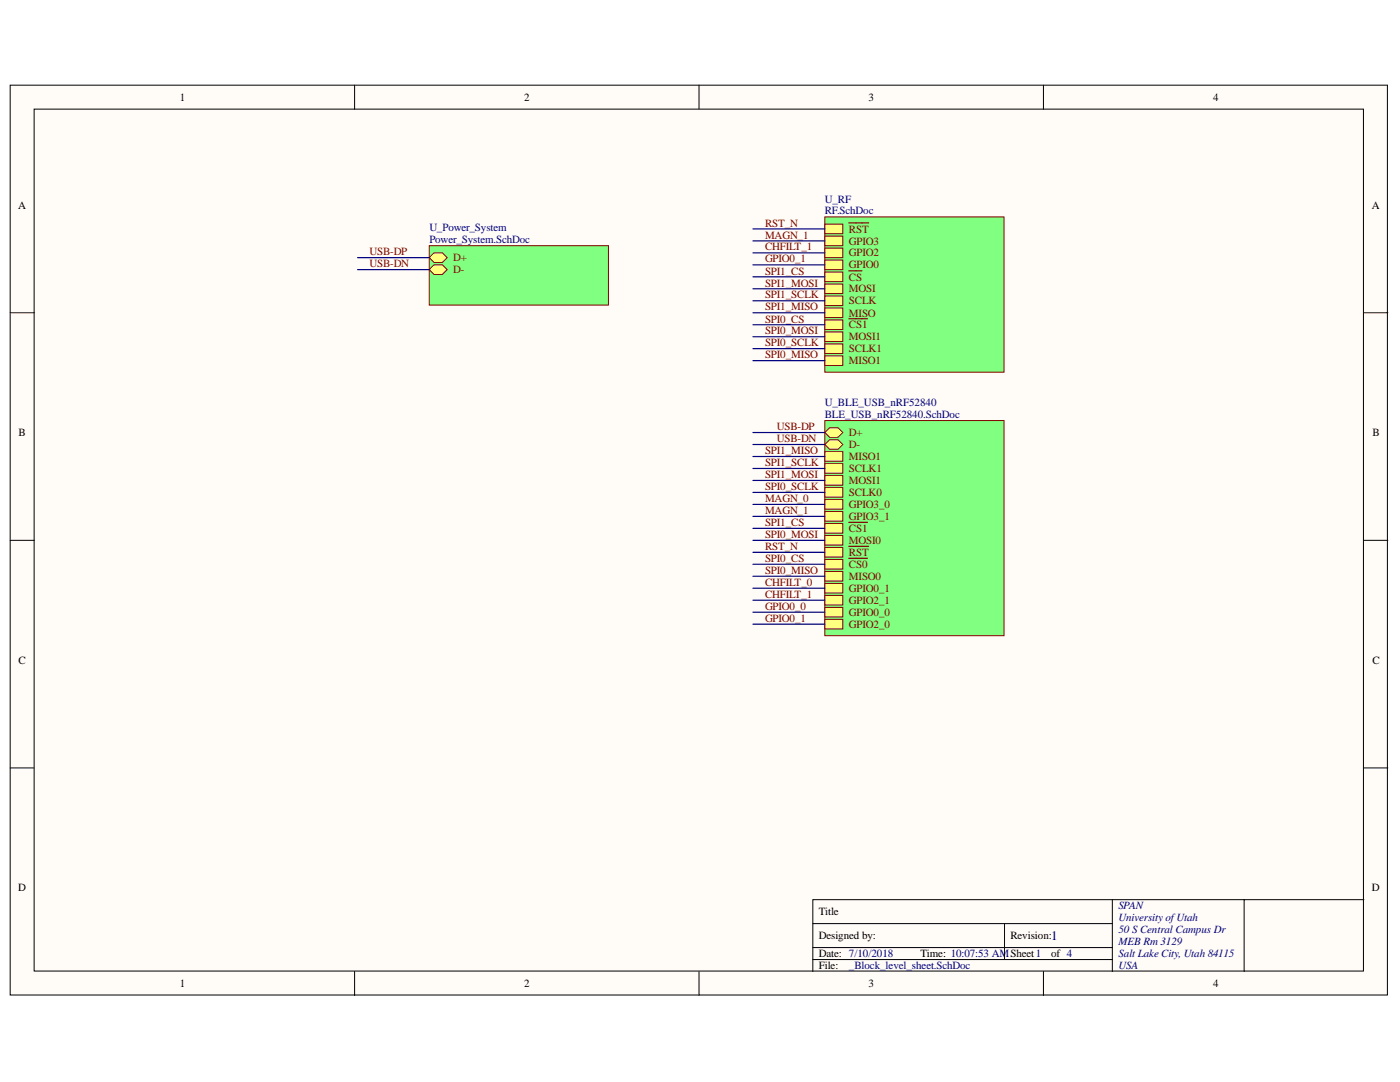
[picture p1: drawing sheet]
<svg xmlns="http://www.w3.org/2000/svg" width="279mm" height="216mm" viewBox="0 0 279 216" stroke-linecap="round" stroke-linejoin="round" font-family="sans-serif">
<g fill="#fffcf8" stroke="#000" stroke-width=".2">
<path d="M2 17h274.9v181.5h-274.9z"/>
<path d="M6.8 21.8h265.3v172h-265.3z"/>
</g>
<g fill="none" stroke="#000" stroke-width=".2">
<path d="M70.8 17v4.8M139.5 17v4.8M208.2 17v4.8M2 62.4h4.8M272.2 62.4h4.8M2 107.8h4.8M272.2 107.8h4.8M2 153.2h4.8M272.2 153.2h4.8M222 179.5v14.4M248.3 179.5h-86.1v14.4M272.2 179.5h-23.9v14.4"/>
<path d="M70.8 193.9v4.7M139.5 193.9v4.7M162.2 184.3h59.8M162.2 191.5h59.8M162.2 189.1h59.8M200.5 184.3v7.2M208.2 193.9v4.7"/>
</g>
<path d="M85.7 49h35.7v11.9h-35.7z" fill="#80ff80" stroke="#800000" stroke-width=".2"/>
<path d="M85.7 51.4l.9-.9h1.7l.9 .9-.9 1h-1.7z" fill-rule="evenodd" fill="#ffff80"/>
<path d="M85.7 51.4l.9-.9h1.7l.9 .9-.9 1h-1.7z" fill="none" stroke="#800000" stroke-width=".2"/>
<path d="M85.7 53.8l.9-1h1.7l.9 1-.9 1h-1.7z" fill-rule="evenodd" fill="#ffff80"/>
<path d="M85.7 53.8l.9-1h1.7l.9 1-.9 1h-1.7z" fill="none" stroke="#800000" stroke-width=".2"/>
<path d="M71.4 51.4h14.3M71.4 53.8h14.3" fill="none" stroke="#000080" stroke-width=".24"/>
<path d="M164.6 83.9h35.8v42.9h-35.8z" fill="#80ff80" stroke="#800000" stroke-width=".2"/>
<path d="M164.6 86.3l1-.9h1.6l1 .9-1 1h-1.6z" fill-rule="evenodd" fill="#ffff80"/>
<path d="M164.6 86.3l1-.9h1.6l1 .9-1 1h-1.6z" fill="none" stroke="#800000" stroke-width=".2"/>
<path d="M164.6 88.7l1-1h1.6l1 1-1 1h-1.6z" fill-rule="evenodd" fill="#ffff80"/>
<path d="M164.6 88.7l1-1h1.6l1 1-1 1h-1.6z" fill="none" stroke="#800000" stroke-width=".2"/>
<path d="M164.6 90.1h3.6v1.9h-3.6z" fill-rule="evenodd" fill="#ffff80"/>
<path d="M164.6 90.1h3.6v1.9h-3.6z" fill="none" stroke="#800000" stroke-width=".2"/>
<path d="M164.6 92.5h3.6v1.9h-3.6z" fill-rule="evenodd" fill="#ffff80"/>
<path d="M164.6 92.5h3.6v1.9h-3.6z" fill="none" stroke="#800000" stroke-width=".2"/>
<path d="M164.6 94.9h3.6v1.9h-3.6z" fill-rule="evenodd" fill="#ffff80"/>
<path d="M164.6 94.9h3.6v1.9h-3.6z" fill="none" stroke="#800000" stroke-width=".2"/>
<path d="M164.6 97.3h3.6v1.9h-3.6z" fill-rule="evenodd" fill="#ffff80"/>
<path d="M164.6 97.3h3.6v1.9h-3.6z" fill="none" stroke="#800000" stroke-width=".2"/>
<path d="M164.6 99.7h3.6v1.9h-3.6z" fill-rule="evenodd" fill="#ffff80"/>
<path d="M164.6 99.7h3.6v1.9h-3.6z" fill="none" stroke="#800000" stroke-width=".2"/>
<path d="M164.6 102.1h3.6v1.9h-3.6z" fill-rule="evenodd" fill="#ffff80"/>
<path d="M164.6 102.1h3.6v1.9h-3.6z" fill="none" stroke="#800000" stroke-width=".2"/>
<path d="M164.6 104.5h3.6v1.9h-3.6z" fill-rule="evenodd" fill="#ffff80"/>
<path d="M164.6 104.5h3.6v1.9h-3.6z" fill="none" stroke="#800000" stroke-width=".2"/>
<path d="M169.4 104.2h3.7" fill="none" stroke="#800000" stroke-width=".24"/>
<path d="M164.6 106.9h3.6v1.9h-3.6z" fill-rule="evenodd" fill="#ffff80"/>
<path d="M164.6 106.9h3.6v1.9h-3.6z" fill="none" stroke="#800000" stroke-width=".2"/>
<path d="M164.6 109.3h3.6v1.9h-3.6z" fill-rule="evenodd" fill="#ffff80"/>
<path d="M164.6 109.3h3.6v1.9h-3.6z" fill="none" stroke="#800000" stroke-width=".2"/>
<path d="M169.4 109h4" fill="none" stroke="#800000" stroke-width=".24"/>
<path d="M164.6 111.6h3.6v2h-3.6z" fill-rule="evenodd" fill="#ffff80"/>
<path d="M164.6 111.6h3.6v2h-3.6z" fill="none" stroke="#800000" stroke-width=".2"/>
<path d="M169.4 111.4h3.7" fill="none" stroke="#800000" stroke-width=".24"/>
<path d="M164.6 114h3.6v1.9h-3.6z" fill-rule="evenodd" fill="#ffff80"/>
<path d="M164.6 114h3.6v1.9h-3.6z" fill="none" stroke="#800000" stroke-width=".2"/>
<path d="M164.6 116.4h3.6v1.9h-3.6z" fill-rule="evenodd" fill="#ffff80"/>
<path d="M164.6 116.4h3.6v1.9h-3.6z" fill="none" stroke="#800000" stroke-width=".2"/>
<path d="M164.6 118.8h3.6v1.9h-3.6z" fill-rule="evenodd" fill="#ffff80"/>
<path d="M164.6 118.8h3.6v1.9h-3.6z" fill="none" stroke="#800000" stroke-width=".2"/>
<path d="M164.6 121.2h3.6v1.9h-3.6z" fill-rule="evenodd" fill="#ffff80"/>
<path d="M164.6 121.2h3.6v1.9h-3.6z" fill="none" stroke="#800000" stroke-width=".2"/>
<path d="M164.6 123.6h3.6v1.9h-3.6z" fill-rule="evenodd" fill="#ffff80"/>
<path d="M164.6 123.6h3.6v1.9h-3.6z" fill="none" stroke="#800000" stroke-width=".2"/>
<g fill="none" stroke="#000080" stroke-width=".24">
<path d="M150.3 86.3h14.3M150.3 88.7h14.3M150.3 98.3h14.3M150.3 95.9h14.3M150.3 93.5h14.3M150.3 91.1h14.3M150.3 100.6h14.3M150.3 103h14.3M150.3 110.2h14.3M150.3 112.6h14.3M150.3 107.8h14.3M150.3 115h14.3"/>
<path d="M150.3 105.4h14.3M150.3 117.4h14.3M150.3 119.8h14.3M150.3 122.2h14.3M150.3 124.5h14.3"/>
</g>
<path d="M164.6 43.3h35.8v31h-35.8z" fill="#80ff80" stroke="#800000" stroke-width=".2"/>
<path d="M164.6 63.8h3.6v2h-3.6z" fill-rule="evenodd" fill="#ffff80"/>
<path d="M164.6 63.8h3.6v2h-3.6z" fill="none" stroke="#800000" stroke-width=".2"/>
<path d="M169.4 63.6h3.7" fill="none" stroke="#800000" stroke-width=".24"/>
<path d="M164.6 71h3.6v1.9h-3.6z" fill-rule="evenodd" fill="#ffff80"/>
<path d="M164.6 71h3.6v1.9h-3.6z" fill="none" stroke="#800000" stroke-width=".2"/>
<path d="M164.6 66.2h3.6v1.9h-3.6z" fill-rule="evenodd" fill="#ffff80"/>
<path d="M164.6 66.2h3.6v1.9h-3.6z" fill="none" stroke="#800000" stroke-width=".2"/>
<path d="M164.6 68.6h3.6v1.9h-3.6z" fill-rule="evenodd" fill="#ffff80"/>
<path d="M164.6 68.6h3.6v1.9h-3.6z" fill="none" stroke="#800000" stroke-width=".2"/>
<path d="M164.6 47.1h3.6v1.9h-3.6z" fill-rule="evenodd" fill="#ffff80"/>
<path d="M164.6 47.1h3.6v1.9h-3.6z" fill="none" stroke="#800000" stroke-width=".2"/>
<path d="M164.6 49.5h3.6v1.9h-3.6z" fill-rule="evenodd" fill="#ffff80"/>
<path d="M164.6 49.5h3.6v1.9h-3.6z" fill="none" stroke="#800000" stroke-width=".2"/>
<path d="M164.6 61.4h3.6v2h-3.6z" fill-rule="evenodd" fill="#ffff80"/>
<path d="M164.6 61.4h3.6v2h-3.6z" fill="none" stroke="#800000" stroke-width=".2"/>
<path d="M164.6 51.9h3.6v1.9h-3.6z" fill-rule="evenodd" fill="#ffff80"/>
<path d="M164.6 51.9h3.6v1.9h-3.6z" fill="none" stroke="#800000" stroke-width=".2"/>
<path d="M164.6 54.3h3.6v1.9h-3.6z" fill-rule="evenodd" fill="#ffff80"/>
<path d="M164.6 54.3h3.6v1.9h-3.6z" fill="none" stroke="#800000" stroke-width=".2"/>
<path d="M169.4 54h2.6" fill="none" stroke="#800000" stroke-width=".24"/>
<path d="M164.6 44.7h3.6v1.9h-3.6z" fill-rule="evenodd" fill="#ffff80"/>
<path d="M164.6 44.7h3.6v1.9h-3.6z" fill="none" stroke="#800000" stroke-width=".2"/>
<path d="M169.4 44.5h4" fill="none" stroke="#800000" stroke-width=".24"/>
<path d="M164.6 59.1h3.6v1.9h-3.6z" fill-rule="evenodd" fill="#ffff80"/>
<path d="M164.6 59.1h3.6v1.9h-3.6z" fill="none" stroke="#800000" stroke-width=".2"/>
<path d="M164.6 56.7h3.6v1.9h-3.6z" fill-rule="evenodd" fill="#ffff80"/>
<path d="M164.6 56.7h3.6v1.9h-3.6z" fill="none" stroke="#800000" stroke-width=".2"/>
<path d="M150.3 45.7h14.3M150.3 48.1h14.3M150.3 55.2h14.3M150.3 57.6h14.3M150.3 50.5h14.3M150.3 52.8h14.3M150.3 60h14.3M150.3 62.4h14.3M150.3 64.8h14.3M150.3 67.2h14.3M150.3 69.6h14.3M150.3 72h14.3" fill="none" stroke="#000080" stroke-width=".24"/>
<text font-size="2.6" fill="#000080" x="209.8" y="187.6">1</text>
<g font-size="2.2">
<text x="35.9" y="20.1">1</text>
<text x="104.6" y="20.1">2</text>
<text x="173.3" y="20.1">3</text>
<text x="242.1" y="20.1">4</text>
<text x="3.6" y="41.6">A</text>
<text x="273.8" y="41.6">A</text>
<text x="3.7" y="87">B</text>
<text x="273.9" y="87">B</text>
<text x="3.7" y="132.4">C</text>
<text x="273.9" y="132.4">C</text>
<text x="3.6" y="177.8">D</text>
<text x="273.8" y="177.8">D</text>
<text x="163.4" y="182.7">Title</text>
<text x="163.4" y="187.4">Designed by:</text>
<text x="163.4" y="191">Date: 7/10/2018</text>
<text x="183.7" y="191">Time: 10:07:53 AMSheet1</text>
<text x="201.7" y="187.4">Revision:</text>
<text x="209.8" y="191">of 4</text>
<text x="35.9" y="196.9">1</text>
<text x="104.6" y="196.9">2</text>
<text x="163.4" y="193.4">File:</text>
<text x="173.3" y="196.9">3</text>
<text x="242.1" y="196.9">4</text>
</g>
<g font-size="2.2" fill="#000080">
<text x="164.6" y="40.4">U_RF</text>
<text x="85.7" y="46.2">U_Power_System</text>
<text x="164.6" y="42.8">RF.SchDoc</text>
<text x="85.7" y="48.5">Power_System.SchDoc</text>
<text x="164.6" y="81.1">U_BLE_USB_nRF52840</text>
<text x="164.6" y="83.5">BLE_USB_nRF52840.SchDoc</text>
<text x="223.2" y="181.5">SPAN</text>
<text x="223.2" y="183.8">University ofUtah</text>
<text x="223.2" y="186.2">50 S Central Campus Dr</text>
<text x="223.2" y="188.6">MEB Rm 3129</text>
<text x="223.2" y="191">Salt Lake City, Utah 84115</text>
<text x="169.4" y="193.4">_Block_level_sheet.SchDoc</text>
<text x="223.2" y="193.4">USA</text>
</g>
<g font-size="2.2" fill="#800000">
<text x="152.7" y="45.2">RST_N</text>
<text x="152.7" y="47.6">MAGN_1</text>
<text x="169.4" y="46.4">RST</text>
<text x="73.8" y="50.9">USB-DP</text>
<text x="73.8" y="53.4">USB-DN</text>
<text x="90.4" y="52.1">D+</text>
<text x="152.7" y="50">CHFILT_1</text>
<text x="152.7" y="52.3">GPIO0_1</text>
<text x="169.4" y="48.8">GPIO3</text>
<text x="169.4" y="51.2">GPIO2</text>
<text x="169.4" y="53.5">GPIO0</text>
<text x="90.4" y="54.5">D-</text>
<text x="152.7" y="54.8">SPI1_CS</text>
<text x="152.7" y="57.2">SPI1_MOSI</text>
<text x="152.7" y="59.5">SPI1_SCLK</text>
<text x="169.4" y="56">CS</text>
<text x="169.4" y="58.4">MOSI</text>
<text x="152.7" y="61.9">SPI1_MISO</text>
<text x="152.7" y="64.4">SPI0_CS</text>
<text x="169.4" y="65.5">CS1</text>
<text x="169.4" y="63.2">MISO</text>
<text x="169.4" y="60.7">SCLK</text>
<text x="152.7" y="66.7">SPI0_MOSI</text>
<text x="152.7" y="69.1">SPI0_SCLK</text>
<text x="152.7" y="71.5">SPI0_MISO</text>
<text x="169.4" y="67.9">MOSI1</text>
<text x="169.4" y="70.3">SCLK1</text>
<text x="169.4" y="72.7">MISO1</text>
<text x="155" y="85.8">USB-DP</text>
<text x="155" y="88.2">USB-DN</text>
<text x="169.4" y="87">D+</text>
<text x="169.4" y="89.4">D-</text>
<text x="152.7" y="95.4">SPI1_MOSI</text>
<text x="152.7" y="93">SPI1_SCLK</text>
<text x="152.7" y="90.7">SPI1_MISO</text>
<text x="169.4" y="91.8">MISO1</text>
<text x="169.4" y="94.2">SCLK1</text>
<text x="152.7" y="100.2">MAGN_0</text>
<text x="152.7" y="97.8">SPI0_SCLK</text>
<text x="169.4" y="96.6">MOSI1</text>
<text x="169.4" y="99">SCLK0</text>
<text x="169.4" y="101.4">GPIO3_0</text>
<text x="152.7" y="102.6">MAGN_1</text>
<text x="152.7" y="107.3">SPI0_MOSI</text>
<text x="152.7" y="104.9">SPI1_CS</text>
<text x="169.4" y="103.8">GPIO3_1</text>
<text x="169.4" y="106.1">CS1</text>
<text x="152.7" y="109.8">RST_N</text>
<text x="152.7" y="112.1">SPI0_CS</text>
<text x="169.4" y="108.6">MOSI0</text>
<text x="169.4" y="110.9">RST</text>
<text x="169.4" y="113.3">CS0</text>
<text x="152.7" y="114.5">SPI0_MISO</text>
<text x="152.7" y="116.9">CHFILT_0</text>
<text x="152.7" y="119.3">CHFILT_1</text>
<text x="169.4" y="115.7">MISO0</text>
<text x="169.4" y="118.1">GPIO0_1</text>
<text x="152.7" y="121.7">GPIO0_0</text>
<text x="152.7" y="124.1">GPIO0_1</text>
<text x="169.4" y="120.5">GPIO2_1</text>
<text x="169.4" y="122.9">GPIO0_0</text>
<text x="169.4" y="125.2">GPIO2_0</text>
</g>
</svg>
